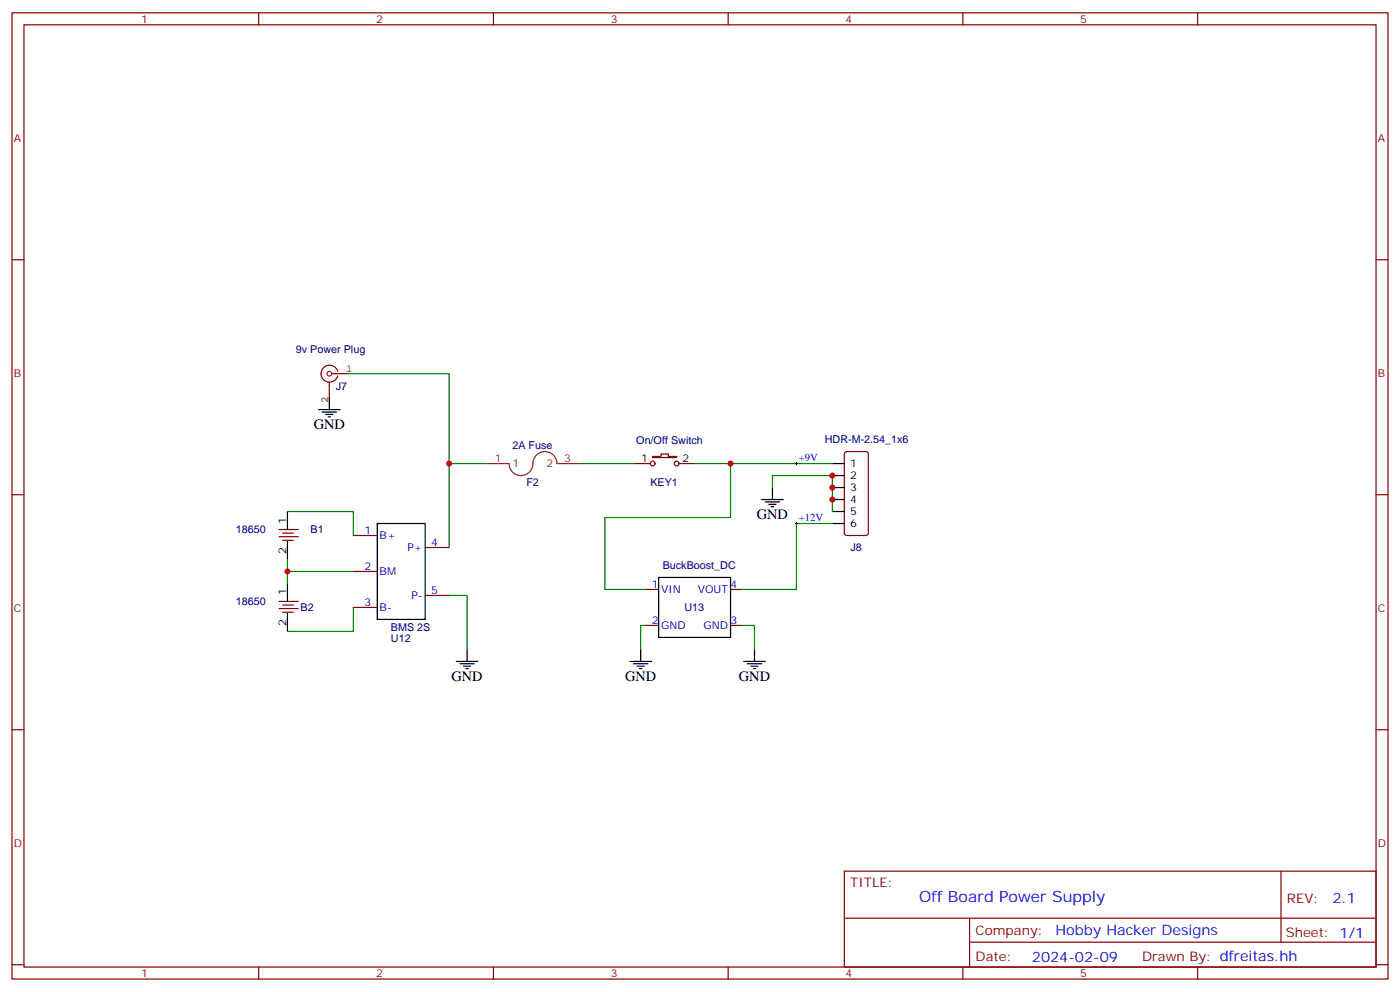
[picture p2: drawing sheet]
<svg xmlns="http://www.w3.org/2000/svg" width="412mm" height="292mm" viewBox="0 0 412 292" stroke-linecap="round" stroke-linejoin="round" font-family="sans-serif">
<g fill="none" stroke="#870000" stroke-width=".35">
<path d="M3.5 3.8h405.4v284.3h-405.4zM7.1 7.3h398.2v277.3h-398.2zM76.2 3.8v3.5M145.3 3.8v3.5M214.5 3.8v3.5M283.6 3.8v3.5M352.8 3.8v3.5M3.5 76.4h3.6M405.3 76.4h3.6M187 136.4h4.6M192.3 134.3h2.4v-.7h2.1v.7h2.5v.4h-7zM200 136.4h4.6"/>
<path d="M248.9 133.1l.5-.2h5.7l.6 .4 .1 23.6-.5 .6-5.9 .1-.6-.5-.1-23.5zM3.5 145.6h3.6M82.2 155.8h5.6M82.2 157.9h5.6M83.3 156.9h3.1M83.3 159h3.1M104.1 157.6h7M405.3 145.6h3.6M82.2 177h5.6M82.2 179.1h5.6M83.3 178h3.1M104.1 168.2h7"/>
<path d="M104.1 178.8h7M125.2 161.1h7.1M125.2 175.2h7.1M190.5 173.5h3.5M215.2 173.5h3.5M83.3 180.2h3.1M190.5 184h3.5M215.2 184h3.5M3.5 214.7h3.6M405.3 214.7h3.6M248.7 256.4h156.6v28.2h-156.6zM377.3 256.4v20.9"/>
<path d="M248.7 270.2h156.5M285.6 277.3h119.6M285.6 270.2v14.1M3.5 283.9h3.6M76.2 284.6v3.5M145.3 284.6v3.5M214.5 284.6v3.5M283.6 284.6v3.5M352.8 284.6v3.5M405.3 283.9h3.6"/>
<circle cx="192.3" cy="136.4" r=".71"/>
<circle cx="199.3" cy="136.4" r=".71"/>
</g>
<g fill="none" stroke="#000" stroke-width=".35">
<path d="M97 117v3.5M93.8 120.5h6.4M94.9 121.2h4.2M96 122h2.1M96.7 122.7h.7M245.2 136.4h3.5M245.2 139.9h3.5M84.7 150.5v5.3M84.7 159.3v5.3M111.1 154.1h14.1v28.2h-14.1zM224.4 147h6.3M225.4 147.7h4.3"/>
<path d="M226.5 148.4h2.1M227.2 149.1h.7M227.5 143.5v3.5M245.2 143.5h3.5M245.2 147h3.5M245.2 150.5h3.5M245.2 154.1h3.5M84.7 171.7v5.3M194 169.9h21.2v17.7h-21.2zM84.7 180.5v5.3M134.4 194.6h6.4M135.5 195.3h4.2"/>
<path d="M136.5 196h2.1M137.2 196.7h.7M137.6 191.1v3.5M185.6 194.6h6.3M186.6 195.3h4.3M187.7 196h2.1M188.4 196.7h.7M188.7 191.1v3.5M219.1 194.6h6.3M220.1 195.3h4.3M221.2 196h2.1M221.9 196.7h.7"/>
<path d="M222.2 191.1v3.5"/>
</g>
<path d="M97 112.4v4.6M97.7 110h4.6M99.5 109.3a2.5 2.5 0 0 0-3.8-1.5 2.5 2.5 0 0 0-.1 4.1 2.5 2.5 0 0 0 3.9-1.2" fill="none" stroke="#850000" stroke-width=".35"/>
<path d="M96.3 110a.71 .71 0 0 1 1-.7 .71 .71 0 0 1 .1 1.2 .71 .71 0 0 1-1.1-.4" fill="none" stroke="#850000" stroke-width=".29"/>
<path d="M142.9 136.4h7a3.6 3.6 0 0 0 4 3.5 3.6 3.6 0 0 0 3.2-4.2 3.5 3.5 0 0 1 3.8-2.8 3.5 3.5 0 0 1 3.1 3.5h7.1" fill="none" stroke="#8c2424" stroke-width=".35"/>
<g fill="none" stroke="#008700" stroke-width=".35">
<path d="M102.3 110h30v26.4M142.9 136.4h-10.6v24.7M171.1 136.4h15.9M204.6 136.4h40.6M215.2 136.4v15.9h-37v21.2h12.3M84.7 150.5h19.4v7.1M227.5 143.5v-3.6h17.7v10.6M245.2 154.1h-10.6v19.4h-15.9M84.7 164.6v7.1M84.7 168.2h19.4M104.1 178.8v7h-19.4M132.3 175.2h5.3v15.9"/>
<path d="M190.5 184h-1.8v7.1M218.7 184h3.5v7.1"/>
</g>
<path d="M234.2 136.4h.7M234.6 136.1v.7M234.2 154.1h.7M234.6 153.7v.7" fill="none" stroke="#000" stroke-width=".29"/>
<g fill="#c00">
<circle cx="215.2" cy="136.4" r=".88"/>
<circle cx="84.7" cy="168.2" r=".88"/>
<circle cx="132.3" cy="136.4" r=".88"/>
<circle cx="245.2" cy="139.9" r=".88"/>
<circle cx="245.2" cy="143.5" r=".88"/>
<circle cx="245.2" cy="147" r=".88"/>
</g>
<text font-size="4.6" fill="#00f" x="270.8" y="265.4">Off Board Power Supply</text>
<g font-size="4.2">
<text x="92.4" y="126.2">GND</text>
<text x="223" y="152.6">GND</text>
<text x="133" y="200.3">GND</text>
<text x="184.1" y="200.3">GND</text>
<text x="217.7" y="200.3">GND</text>
</g>
<g font-size="4.2" fill="#00f">
<text x="392.5" y="265.6">2.1</text>
<text x="310.9" y="275.2">Hobby Hacker Designs</text>
<text x="304" y="283">2024-02-09</text>
</g>
<g font-size="3.9" fill="#800">
<text x="250.5" y="260.9">TITLE:</text>
<text x="379.1" y="265.6">REV:</text>
<text x="287.4" y="275.1">Company:</text>
<text x="378.7" y="275.8">Sheet: 1/1</text>
<text x="287.4" y="282.8">Date:</text>
<text x="336.4" y="282.9">Drawn By: dfreitas.hh</text>
</g>
<g font-size="3.2" fill="#800">
<text x="41.6" y="6.8">1</text>
<text x="110.8" y="6.8">2</text>
<text x="179.9" y="6.8">3</text>
<text x="249.1" y="6.8">4</text>
<text x="318.2" y="6.8">5</text>
<text x="4.1" y="41.9">A</text>
<text x="405.9" y="41.9">A</text>
<text x="4.1" y="111">B</text>
<text x="405.9" y="111">B</text>
<text x="4.1" y="180.2">C</text>
<text x="405.9" y="180.2">C</text>
<text x="4.1" y="249.3">D</text>
<text x="405.9" y="249.3">D</text>
<text x="41.6" y="287.6">1</text>
<text x="110.8" y="287.6">2</text>
<text x="179.9" y="287.6">3</text>
<text x="249.1" y="287.6">4</text>
<text x="318.2" y="287.6">5</text>
</g>
<g font-size="3.2" fill="#000080">
<text x="87.2" y="104">9v Power Plug</text>
<text x="98.9" y="114.6">J7</text>
<text x="187.4" y="130.5">On/Off Switch</text>
<text x="243" y="130.5">HDR-M-2.54_1x6</text>
<text x="150.9" y="132.3">2A Fuse</text>
<text x="155.1" y="142.9">F2</text>
<text x="191.6" y="142.9">KEY1</text>
<text x="69.5" y="157">18650</text>
<text x="91.5" y="157">B1</text>
<text x="195.2" y="167.5">BuckBoost_DC</text>
<text x="250.5" y="162.3">J8</text>
<text x="69.5" y="178.1">18650</text>
<text x="88.5" y="179.9">B2</text>
<text x="201.6" y="179.8">U13</text>
<text x="115.2" y="185.8">BMS 2S</text>
<text x="115.2" y="188.9">U12</text>
</g>
<g font-size="3.2" fill="#840000">
<text x="102" y="109.6">1</text>
<text x="96.7" y="118.6" transform="rotate(-90 96.7 118.6)">2</text>
</g>
<g font-size="3.2" fill="#8d2323">
<text x="145.8" y="136.1">1</text>
<text x="151" y="137.5">1</text>
<text x="161" y="137.5">2</text>
<text x="166.2" y="136.1">3</text>
</g>
<g font-size="3.2">
<text x="188.8" y="136.1">1</text>
<text x="201.1" y="136.1">2</text>
<text x="250.5" y="137.5">1</text>
<text x="250.5" y="141">2</text>
<text x="250.5" y="144.5">3</text>
<text x="250.5" y="148.1">4</text>
<text x="84.3" y="154.1" transform="rotate(-90 84.3 154.1)">1</text>
<text x="250.5" y="151.6">5</text>
<text x="250.5" y="155.1">6</text>
<text x="84.3" y="163.1" transform="rotate(-90 84.3 163.1)">2</text>
<text x="84.3" y="175.2" transform="rotate(-90 84.3 175.2)">1</text>
<text x="84.3" y="184.3" transform="rotate(-90 84.3 184.3)">2</text>
</g>
<g font-size="3.2" fill="#00f">
<text x="235.3" y="135.5">+9V</text>
<text x="235.3" y="153.2">+12V</text>
<text x="107.3" y="157.2">1</text>
<text x="111.8" y="158.6">B+</text>
<text x="127" y="160.8">4</text>
<text x="107.3" y="167.8">2</text>
<text x="120" y="162.2">P+</text>
<text x="111.8" y="169.2">BM</text>
<text x="192" y="173.1">1</text>
<text x="215.2" y="173.1">4</text>
<text x="107.3" y="178.4">3</text>
<text x="111.8" y="179.8">B-</text>
<text x="121.2" y="176.3">P-</text>
<text x="127" y="174.9">5</text>
<text x="194.7" y="174.5">VIN</text>
<text x="205.5" y="174.5">VOUT</text>
<text x="192" y="183.7">2</text>
<text x="194.7" y="185.1">GND</text>
<text x="207.2" y="185.1">GND</text>
<text x="215.2" y="183.7">3</text>
</g>
</svg>
